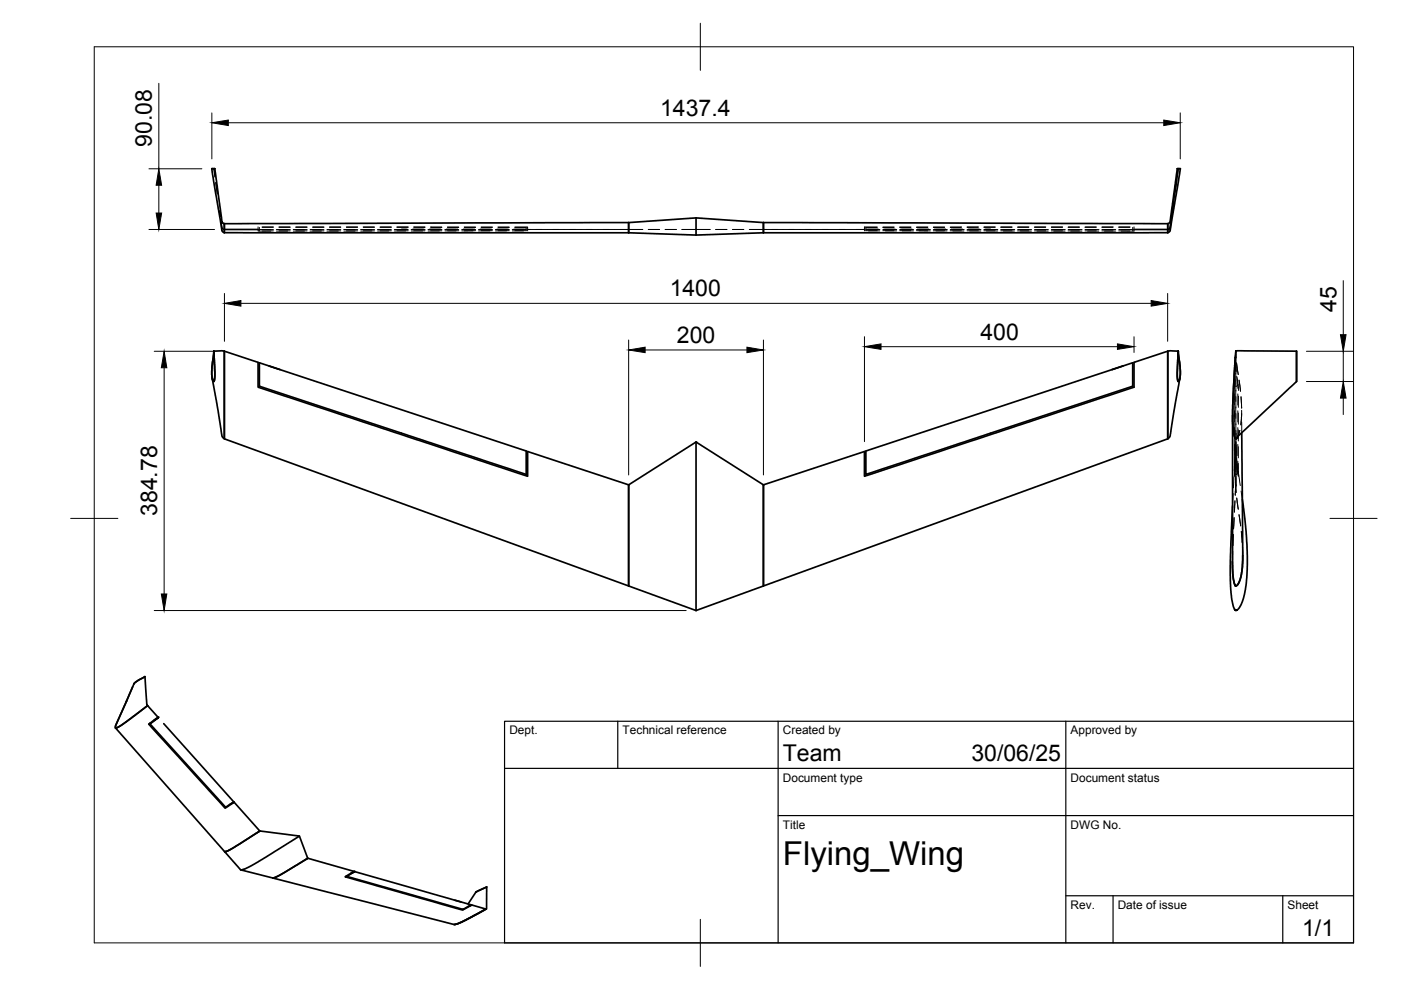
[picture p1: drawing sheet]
<svg xmlns="http://www.w3.org/2000/svg" width="297mm" height="210mm" viewBox="0 0 297 210" stroke-linecap="round" stroke-linejoin="round" font-family="sans-serif">
<!-- layer: Visible -->
<g fill="none" stroke="#000" stroke-width=".36">
<path d="M249.8 35.8l-.8 5.9M47.6 47.4v1.9M47.6 47.4l-.3-.1-.2-.3-1.5-11.2h-.7l2.1 13 .2 .3 .4 .2M47.6 49.3l85.7 .1M47.6 48.7h7.1M133.3 47.2v2.2M133.3 47.2l-85.7 .2M133.3 49.4l14.3 .4M147.6 46.2v3.6M147.6 46.2l14.3 1M147.6 46.2l-14.3 1M161.9 47.2v2.2"/>
<path d="M161.9 47.2l85.7 .2M161.9 49.4l-14.3 .4M247.6 47.4v1.9M247.6 47.4l.3-.1 .2-.3 1.5-11.2h.7l-2.2 13-.2 .3-.3 .2M247.6 49.3l-85.7 .1M248.7 43.8l-.6 4.4-.3 .4-7.4 .1M248.8 42.9l-.2 1.9M45.3 74.5l.3 5.3-.3 1.1-.3-.9-.1-1.4zM45.3 74.5h2.3M47.6 74.5v18.5l-.6-.7-2-12.2M47.6 74.5l7.1 2.3v5.3l49.8 16.5 7.4 2.4v-5.3l21.4 7.1M47.6 74.5v18.5l85.7 31.2"/>
<path d="M57 77.6l54.6 18v5l-56.6-18.7v-5l4.4 1.5M238.1 77.6l-54.5 18v5l56.6-18.7v-5l-4.4 1.5M247.6 74.5v18.5M247.6 74.5h2.2l.5 4.1-.1 1.4-.4 .9-.2-1.1 .2-5.3M247.6 74.5l-7.2 2.3v5.3l-49.8 16.5-7.3 2.4v-5.3l-21.4 7.1M249.8 74.5l.5 4.1-.1 1.4-.4 .9-.2-1.1zM262 74.4l12.9 .1v6.4l-12.9 12.1-.2-.2-.2-.8-.3-2.6 .1-4.5zM147.6 93.7v35.7M147.6 93.7l14.3 9.1M147.6 93.7l-14.3 9.1M247.6 93l-85.7 31.2v-21.4M250.2 80.1l-2.1 12.2-.5 .7"/>
<path d="M261.3 88v31.6l.2 3.2 .2 1 .3 .4 .5-.3 .5-1.1 .3-1.6 .2-2.4-.2-27M133.3 102.8v21.4M161.9 102.8v21.4l-14.3 5.2M263.4 105.9l.5 3.8 .5 5.6v7.1l-.3 2.6-.5 2-.8 1.7-.7 .7-.3-.1-.3-.6-.3-1.5-.3-4v-5.3l.4-10.7M133.3 124.2l14.3 5.2M24.5 154.4l26.5 30 1-.2 2-1 9.5-5.9M26.9 148.6l-2.3 5.1-.1 .7M28.1 145.6l-1.4 3.3M31.3 149.6l-5.3 4-1.5 .8M31.3 149.6l-.2-.3-.4-5.8-2.3 1.4-3.8 8.9-.1 .6M31.3 149.6l2.2 2.5-2 1.4 1.1 1.2 15.1 16.7 1.9-1.3M32.6 152.8l1-.7-1.6 1.2-.3 .1"/>
<path d="M34.7 153.4l14.8 16.6-1.7 1.1-16-17.6M49.6 170.1l-.9 .5M49.6 170.1l5.5 6.1M55.1 176.2l-5.7 3.6-1.3 .7-.5 .1M55.1 176.2l8.4 1.1 1.7 4.7M51.1 184.4l6.7 1.8M57.8 186.2l38.5 9.8 1.7-.6 5-2.7M65.2 182l-5.5 3.3-1.9 .9M65.2 182l9.9 2.8-1.9 1.1 24.9 7 1.9-1M73.4 185.8l24.7 7 1.8-1-3.5-.9M74.4 185.2l.8-.4-1.8 1M75.2 184.8l22.5 6.4"/>
<path d="M99.3 191.7l1.6-2.6 2.3-1-.1 4.6-4.5 2.5-2.2 .8M100 191.9l-.7 .3M100 191.9l3 .8M103 192.7h.1"/>
</g>
<!-- layer: Hidden -->
<g fill="none" stroke="#000" stroke-width=".21">
<path d="M45.6 37.5l-.3-1.7 .3 1.8M45.7 38.7l.4 2.4M249.5 38.1l-.3 2.4M249.8 35.8l-.2 1.1M46.6 44.7l.1 1.2zM46.9 47.1l.2 1.2 .5 .4-.5-.3zM47.6 48.7h1M49.8 48.7h2.3M53.3 48.7h1.4M54.7 48.7v.3h2.7M54.7 48.1v.6M55 48.2v.8"/>
<path d="M55 48.7h2.4M55.6 48.1h2.4M55.6 48.2h2.4M55.6 48.7h2.4M58 49h-2.4M58.6 48.7h2.4M58.6 49h2.4M59.1 48.1h2.4M59.2 48.7h2.4M59.2 49h2.3M59.2 48.2h2.3M62.2 48.7h2.4"/>
<path d="M62.2 49h2.4M62.7 48.1h2.4M62.7 49h2.4M62.7 48.2h2.4M62.7 48.7h2.4M65.7 49h2.4M65.7 48.7h2.4M66.3 48.1h2.4M66.3 49h2.4M66.3 48.2h2.4M66.3 48.7h2.4M69.3 49h2.4"/>
<path d="M69.3 48.7h2.4M69.8 48.1h2.4M69.9 49h2.3M69.9 48.2h2.3M69.9 48.7h2.4M72.9 48.7h2.4M72.9 49h2.4M73.4 48.1h2.4M73.4 48.7h2.4M73.4 49h2.4M73.4 48.2h2.4M76.5 48.7h2.9"/>
<path d="M77 48.1h2.4M77 49h2.4M77 48.2h2.4M78.8 49h-2.3M80 48.7h3M80.1 49h2.3M80.6 48.1h2.4M80.6 48.2h2.4M83 48.9l-2.4 .1M83.6 49h2.4M83.6 48.7h3M84.1 48.1h2.4"/>
<path d="M84.2 48.9h2.4M84.2 48.2h2.4M85.1 48.6h1.2M87.2 48.7h2.4M87.2 49h2.4M87.5 48.6h2.4M87.7 48.1h2.4M87.7 48.7h2.4M87.7 48.9h2.4M87.7 48.2h2.4M90.7 48.7h2.4M90.8 49h2.3"/>
<path d="M91.1 48.6h2.4M91.3 48.1h2.4M91.3 48.7h2.4M91.3 48.9h2.4M91.3 48.2h2.4M94.3 48.7h2.4M94.3 49h2.4M94.7 48.6h2.3M94.9 48.1h2.3M94.9 48.9h2.4M94.9 48.2h2.4M94.9 48.7h2.4"/>
<path d="M97.9 49h2.4M97.9 48.7h2.4M98.2 48.6h2.4M98.4 48.1h2.4M98.4 48.2h2.4M98.5 48.7h2.3M100.8 48.9h-2.4M101.5 48.7h2.3M101.5 49h2.4M101.8 48.6h2.4M102 48.1h2.4M102 48.7h2.4"/>
<path d="M102 48.9h2.4M102 48.2h2.4M105 48.7h2.4M105.1 49h2.3M105.4 48.6h2.4M105.6 48.1h2.3M105.6 48.7h2.4M105.6 48.9h2.4M105.6 48.2h2.4M108.6 48.7h2.4M108.6 49h2.4M108.9 48.6h2.7v.3h-2.4"/>
<path d="M109.2 48.1h2.7v.6M109.2 48.2h2.4v.4M109.2 48.7h2.4M111.9 48.7v.3M111.9 48.7h10.1M120.8 48.7h15.5M137.5 48.7h2.3M141 48.7h2.4M144.6 48.7h6M151.7 48.7h2.4M155.3 48.7h2.4M158.9 48.7h3"/>
<path d="M162.5 48.7h-.6h2.9M163.7 48.7h8.3M170.8 48.7h2.4M173.2 48.7h10.1M183.3 48.7v.3M183.6 48.6h2.6M183.6 48.7h2.4M184.1 49h2.4M184.2 48.7h2.4M186 48.1h-2.7v.6M186 48.2h-2.4v.7h2.4M187.2 48.7h2.3"/>
<path d="M187.2 48.9h2.3M187.2 48.2h2.3M187.2 48.1h2.4M187.4 48.6h2.4M187.7 49h2.4M187.7 48.7h2.4M190.8 48.1h2.3M190.8 48.7h2.3M190.8 48.9h2.3M190.8 48.2h2.3M191 48.6h2.4M191.3 49h2.4"/>
<path d="M191.3 48.7h2.4M194.3 48.7h2.4M194.3 48.2h2.4M194.3 48.9h2.4M194.3 48.1h2.4M194.5 48.6h2.4M194.9 49h2.4M194.9 48.7h2.4M197.9 48.7h2.4M197.9 48.9h2.4M197.9 48.2h2.4M197.9 48.1h2.4"/>
<path d="M198.1 48.6h2.4M198.4 49h2.4M198.5 48.7h2.4M201.5 48.7h2.3M201.5 48.9h2.3M201.5 48.2h2.3M201.7 48.6h2.4M202 49h2.4M202 48.7h2.4M203.9 48.1h-2.4M205 48.1h2.4M205 48.7h2.4"/>
<path d="M205 48.9h2.4M205.3 48.6h2.3M205.6 49h2.4M205.6 48.7h2.4M207.4 48.2h-2.4M208.6 48.7h3M208.6 48.9h2.4M208.6 48.2h2.4M208.6 48.1h2.4M208.8 48.6h1.2M209.1 49h2.4M212.2 48.7h2.9"/>
<path d="M212.2 48.2h2.4M212.2 48.9l2.4 .1M212.2 48.1h2.4M212.7 49h2.4M215.8 48.7h2.9M215.8 49h2.3M215.8 48.2h2.3M215.8 48.1h2.3M216.3 49h2.4M219.3 48.1h2.4M219.3 48.7h2.4M219.3 49h2.4"/>
<path d="M219.3 48.2h2.4M219.9 49h2.3M219.9 48.7h2.4M222.9 48.1h2.4M222.9 48.7h2.4M222.9 49h2.4M222.9 48.2h2.4M223.4 49h2.4M223.5 48.7h2.3M226.5 48.7h2.4M226.5 49h2.4M226.5 48.2h2.4"/>
<path d="M226.5 48.1h2.4M227 49h2.4M227 48.7h2.4M230 48.7h2.4M230 49h2.4M230 48.2h2.4M230.1 48.1h2.3M230.6 49h2.4M230.6 48.7h2.4M233.6 48.7h2.4M233.6 49h2.4M233.6 48.2h2.4"/>
<path d="M233.6 48.1h2.4M234.2 49h2.3M234.2 48.7h2.4M237.2 48.1h2.4M237.2 48.7h2.4M237.2 48.2h2.4M237.2 49h2.4M240.2 48.2v.8M240.2 48.7h-2.4M240.4 48.7v.3h-2.7M240.4 48.1v.6M240.4 48.7h1"/>
<path d="M242.6 48.7h2.4M248.2 47.4l-.1 .9-.2 .3-1.7 .1M248.6 44.8l-.3 1.4M248.8 42.9l.2-1.2-.3 2.1M57 77.6l2.4 .8M238.1 77.6l-2.3 .8M240.4 76.8h.1M262 75.7v1.4M262 79.2v2.3M262 77.2v.8M262 74.5l.1 1.4M262 74.5l-.1 1.3"/>
<path d="M262 74.5v.3M262 76.8l-.1 2.1M262 76.8l.1 2.1M262 76.9l-.1 1.7M262 76.9l.1 1.7M262 76.9v2.4M262 74.5v2.3M262.2 77.1l.3 2.3M262.2 79.8l.2 1.8-.3 .3-.2-.1-.2-.3 .1-1.7M147.6 93.7h.1M261.7 86v2.4M261.7 89.6v2.3"/>
<path d="M261.7 93.1v2.4M261.7 83.5v2.4M261.7 81.5v.8M261.7 96.7v2.4M261.7 90.7v2.3M261.7 87.1v2.4M261.7 94.2v2.4M261.7 97.8l.1 2.4M261.8 97.5l-.1 2.4M261.8 80l-.1 4.8M261.8 98.9l-.1 2.1v-.7M261.9 97.8l.1-2.1 .1 2.1"/>
<path d="M261.9 97.3l.1-1.7 .1 1.7M262 86.3v2.4M262 82.7v2.4M262 94.1v2.1M262 93.7l.1 2.2M262 93.7l-.1 2.6M262 97.7v2.4M262 93.4v2.5M262 89.9v2.4M262 80.5v2.4M262 84.1v2.4M262 91.2v2.4"/>
<path d="M262 87.7v2.3M262 93.7v6.1M262 99.9v3.1M262.1 91.8v1.4M262.1 98v2.6l-.3-.3 .1-1.8M262.1 94.4v2.4M262.2 97l.3 2.4M262.2 98.5l.1 .7a1.35 1.35 0 0 1 0 1.3l-.2 .1M262.3 80l.3 2.8M262.4 90.7v2.3M262.4 83.5v2.4M262.4 87.1v2.4"/>
<path d="M262.4 94.2v2.4M262.4 97.8v2.4M262.5 81.5l-.1 .8M262.6 98.3v2.7l-.3-2.1M262.6 94.7v2.4M262.6 91.1v2.4M262.6 87.6v2.4M262.6 84v2.4M262.7 80.6l.3 2.3M262.9 91.3l-.5 1.3 .1-.2M263.1 84.1l.1 2.4M263.2 87.7l-.1 2.4"/>
<path d="M263.2 87v1.3M263.2 89.5l.1 2.3M133.3 102.8h.1M161.9 102.8h.1M261.3 116.9v2.2M261.5 104.6l-.2 2.6M261.5 113.3l-.1 2.4M261.6 101.1l-.1 2.4M261.7 109.8l-.2 2.3M261.8 106.2l-.1 2.4M262.1 104.4l-.1-1.6-.1 2.2M262.2 105.6l.3 2.4"/>
<path d="M262.6 100.6l.4 2.3M262.7 109.1l.3 2.4M263.1 104.1l.3 1.8M263.2 112.7l.2 2.4M263.4 116.2l.1 1.6"/>
</g>
<!-- layer: Visible -->
<g fill="#000">
<circle cx="31.7" cy="153.4" r=".18"/>
<circle cx="33.5" cy="152.1" r=".18"/>
<circle cx="75.1" cy="184.8" r=".18"/>
</g>
<!-- layer: BORDER -->
<path d="M20 9.9h267v190h-267zM148.5 4.9v10M15 109.9h10M282 109.9h10M148.5 194.9v10" fill="none" stroke="#000" stroke-width=".21"/>
<!-- layer: TITLEBLOCK -->
<path d="M107 152.9h180v47h-180zM131 152.9v10M165 152.9v47M226 152.9v47M107 162.9h180M165 172.9h122M226 189.9h61M236 189.9v10M272 189.9v10" fill="none" stroke="#000" stroke-width=".25"/>
<!-- layer: FD_Dimensions -->
<g fill="none" stroke="#000" stroke-width=".21">
<path d="M33.7 17.7v18.1M31.6 35.8h11.2M33.7 39.3v5.9M44.9 23.9v9.8M48.4 26h198.3M250.2 23.9v9.8M31.6 48.7h13.9M284.8 59.5v11.5M32.7 74.5h12.8M34.8 78v47.9M47.6 62.2v10.2M51.1 64.3h193"/>
<path d="M133.3 72.1v28.6M136.8 74.2h21.6M161.9 72.1v28.6M183.3 71.4v22.2M186.8 73.5h50.1M240.4 71.4v3.3M247.6 62.2v10.2M277 74.5h9.9M284.8 74.5v6.4M277 80.9h9.9M284.8 84.4v3.5M32.7 129.4h112.8"/>
</g>
<g fill="#000" stroke="#000" stroke-width=".21">
<path d="M33.7 35.8l.6 3.5h-1.2zM44.9 26l3.5-.5v1.1zM246.7 25.5l3.5 .5-3.5 .6zM33.1 45.2h1.2l-.6 3.5zM34.8 74.5l.6 3.5h-1.2zM47.6 64.3l3.5-.6v1.2zM133.3 74.2l3.5-.6v1.2zM158.4 73.6l3.5 .6-3.5 .6zM183.3 73.5l3.5-.6v1.2zM236.9 72.9l3.5 .6-3.5 .6zM244.1 63.7l3.5 .6-3.5 .6zM284.2 71h1.2l-.6 3.5z"/>
<path d="M284.8 80.9l.6 3.5h-1.2zM34.2 125.9h1.2l-.6 3.5z"/>
</g>
<text font-size="7" x="166" y="183.4">Flying_Wing</text>
<g font-size="4.9">
<text x="140" y="24.6">1437.4</text>
<text x="32.2" y="31.1" transform="rotate(-90 32.2 31.1)">90.08</text>
<text x="142" y="62.9">1400</text>
<text x="283.3" y="66.1" transform="rotate(-90 283.3 66.1)">45</text>
<text x="143.5" y="72.7">200</text>
<text x="207.9" y="72">400</text>
<text x="33.3" y="109.4" transform="rotate(-90 33.3 109.4)">384.78</text>
<text x="166" y="161.4">Team</text>
<text x="206" y="161.4">30/06/25</text>
<text x="276.1" y="198.6">1/1</text>
</g>
<g font-size="2.5">
<text x="108" y="155.7">Dept.</text>
<text x="132" y="155.7">Technical reference</text>
<text x="166" y="155.7">Created by</text>
<text x="227" y="155.7">Approved by</text>
<text x="166" y="165.7">Document type</text>
<text x="227" y="165.7">Document status</text>
<text x="166" y="175.7">Title</text>
<text x="227" y="175.7">DWG No.</text>
<text x="227" y="192.7">Rev.</text>
<text x="237" y="192.7">Date of issue</text>
<text x="273" y="192.7">Sheet</text>
</g>
</svg>
